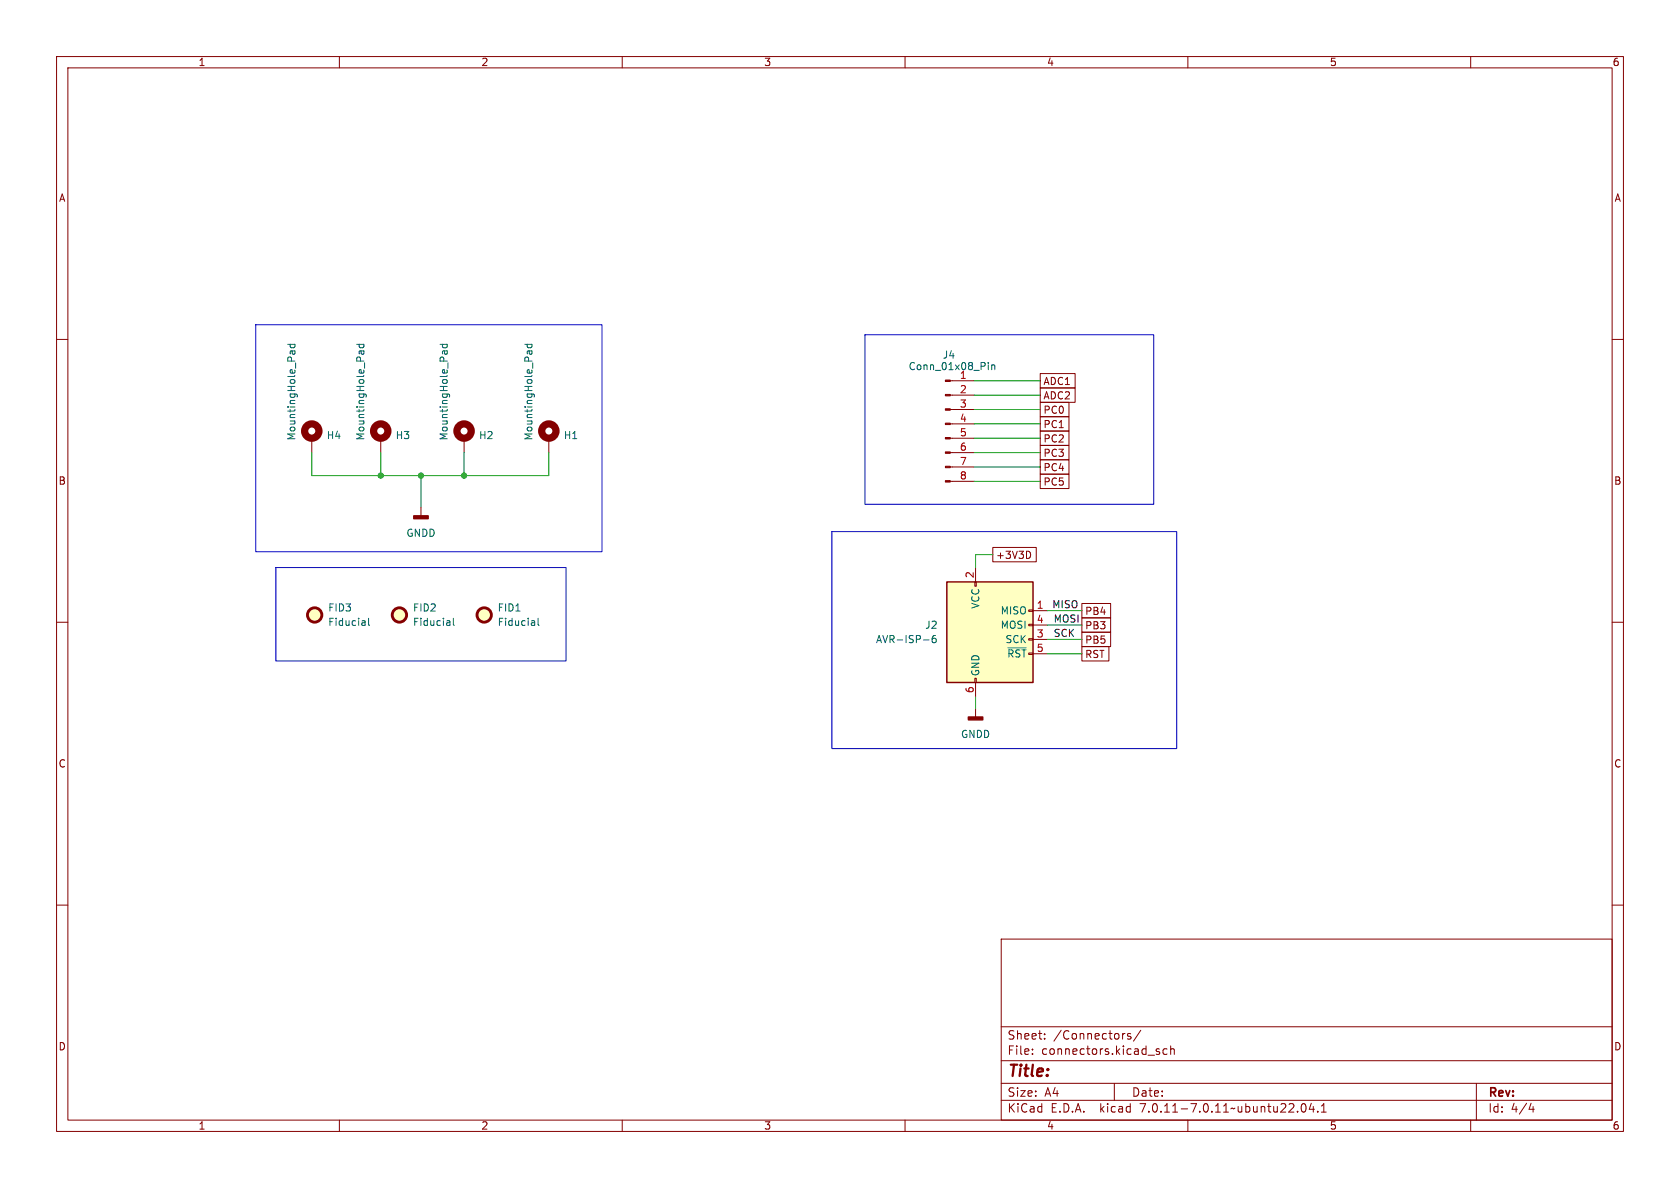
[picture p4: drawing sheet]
(kicad_sch (version 20230121) (generator eeschema)

 (paper "A4")

 (lib_symbols
  (symbol "Connector:AVR-ISP-6" (pin_names (offset 1.016)) (in_bom yes) (on_board yes)
   (property "Reference" "J" (at -6.35 11.43 0) (effects (font (size 1.27 1.27)) (justify left)))
   (property "Value" "AVR-ISP-6" (at 0 11.43 0) (effects (font (size 1.27 1.27)) (justify left)))
   (property "Footprint" "" (at -6.35 1.27 90) (effects (font (size 1.27 1.27)) hide))
   (property "Datasheet" " ~" (at -32.385 -13.97 0) (effects (font (size 1.27 1.27)) hide))
   (symbol "AVR-ISP-6_0_1"
    (rectangle (start -2.667 -6.858) (end -2.413 -7.62) (stroke (width 0) (type default)) (fill (type none)))
    (rectangle (start -2.667 10.16) (end -2.413 9.398) (stroke (width 0) (type default)) (fill (type none)))
    (rectangle (start 7.62 -2.413) (end 6.858 -2.667) (stroke (width 0) (type default)) (fill (type none)))
    (rectangle (start 7.62 0.127) (end 6.858 -0.127) (stroke (width 0) (type default)) (fill (type none)))
    (rectangle (start 7.62 2.667) (end 6.858 2.413) (stroke (width 0) (type default)) (fill (type none)))
    (rectangle (start 7.62 5.207) (end 6.858 4.953) (stroke (width 0) (type default)) (fill (type none)))
    (rectangle (start 7.62 10.16) (end -7.62 -7.62) (stroke (width 0.254) (type default)) (fill (type background))))
   (symbol "AVR-ISP-6_1_1"
    (pin passive line (at 10.16 5.08 180) (length 2.54) (name "MISO" (effects (font (size 1.27 1.27)))) (number "1" (effects (font (size 1.27 1.27)))))
    (pin passive line (at -2.54 12.7 270) (length 2.54) (name "VCC" (effects (font (size 1.27 1.27)))) (number "2" (effects (font (size 1.27 1.27)))))
    (pin passive line (at 10.16 0 180) (length 2.54) (name "SCK" (effects (font (size 1.27 1.27)))) (number "3" (effects (font (size 1.27 1.27)))))
    (pin passive line (at 10.16 2.54 180) (length 2.54) (name "MOSI" (effects (font (size 1.27 1.27)))) (number "4" (effects (font (size 1.27 1.27)))))
    (pin passive line (at 10.16 -2.54 180) (length 2.54) (name "~{RST}" (effects (font (size 1.27 1.27)))) (number "5" (effects (font (size 1.27 1.27)))))
    (pin passive line (at -2.54 -10.16 90) (length 2.54) (name "GND" (effects (font (size 1.27 1.27)))) (number "6" (effects (font (size 1.27 1.27)))))))
  (symbol "Connector:Conn_01x08_Pin" (pin_names (offset 1.016) hide) (in_bom yes) (on_board yes)
   (property "Reference" "J" (at 0 10.16 0) (effects (font (size 1.27 1.27))))
   (property "Value" "Conn_01x08_Pin" (at 0 -12.7 0) (effects (font (size 1.27 1.27))))
   (property "Footprint" "" (at 0 0 0) (effects (font (size 1.27 1.27)) hide))
   (property "Datasheet" "~" (at 0 0 0) (effects (font (size 1.27 1.27)) hide))
   (property "ki_locked" "" (at 0 0 0) (effects (font (size 1.27 1.27))))
   (symbol "Conn_01x08_Pin_1_1"
    (polyline (pts (xy 1.27 -10.16) (xy 0.8636 -10.16)) (stroke (width 0.1524) (type default)) (fill (type none)))
    (polyline (pts (xy 1.27 -7.62) (xy 0.8636 -7.62)) (stroke (width 0.1524) (type default)) (fill (type none)))
    (polyline (pts (xy 1.27 -5.08) (xy 0.8636 -5.08)) (stroke (width 0.1524) (type default)) (fill (type none)))
    (polyline (pts (xy 1.27 -2.54) (xy 0.8636 -2.54)) (stroke (width 0.1524) (type default)) (fill (type none)))
    (polyline (pts (xy 1.27 0) (xy 0.8636 0)) (stroke (width 0.1524) (type default)) (fill (type none)))
    (polyline (pts (xy 1.27 2.54) (xy 0.8636 2.54)) (stroke (width 0.1524) (type default)) (fill (type none)))
    (polyline (pts (xy 1.27 5.08) (xy 0.8636 5.08)) (stroke (width 0.1524) (type default)) (fill (type none)))
    (polyline (pts (xy 1.27 7.62) (xy 0.8636 7.62)) (stroke (width 0.1524) (type default)) (fill (type none)))
    (rectangle (start 0.8636 -10.033) (end 0 -10.287) (stroke (width 0.1524) (type default)) (fill (type outline)))
    (rectangle (start 0.8636 -7.493) (end 0 -7.747) (stroke (width 0.1524) (type default)) (fill (type outline)))
    (rectangle (start 0.8636 -4.953) (end 0 -5.207) (stroke (width 0.1524) (type default)) (fill (type outline)))
    (rectangle (start 0.8636 -2.413) (end 0 -2.667) (stroke (width 0.1524) (type default)) (fill (type outline)))
    (rectangle (start 0.8636 0.127) (end 0 -0.127) (stroke (width 0.1524) (type default)) (fill (type outline)))
    (rectangle (start 0.8636 2.667) (end 0 2.413) (stroke (width 0.1524) (type default)) (fill (type outline)))
    (rectangle (start 0.8636 5.207) (end 0 4.953) (stroke (width 0.1524) (type default)) (fill (type outline)))
    (rectangle (start 0.8636 7.747) (end 0 7.493) (stroke (width 0.1524) (type default)) (fill (type outline)))
    (pin passive line (at 5.08 7.62 180) (length 3.81) (name "Pin_1" (effects (font (size 1.27 1.27)))) (number "1" (effects (font (size 1.27 1.27)))))
    (pin passive line (at 5.08 5.08 180) (length 3.81) (name "Pin_2" (effects (font (size 1.27 1.27)))) (number "2" (effects (font (size 1.27 1.27)))))
    (pin passive line (at 5.08 2.54 180) (length 3.81) (name "Pin_3" (effects (font (size 1.27 1.27)))) (number "3" (effects (font (size 1.27 1.27)))))
    (pin passive line (at 5.08 0 180) (length 3.81) (name "Pin_4" (effects (font (size 1.27 1.27)))) (number "4" (effects (font (size 1.27 1.27)))))
    (pin passive line (at 5.08 -2.54 180) (length 3.81) (name "Pin_5" (effects (font (size 1.27 1.27)))) (number "5" (effects (font (size 1.27 1.27)))))
    (pin passive line (at 5.08 -5.08 180) (length 3.81) (name "Pin_6" (effects (font (size 1.27 1.27)))) (number "6" (effects (font (size 1.27 1.27)))))
    (pin passive line (at 5.08 -7.62 180) (length 3.81) (name "Pin_7" (effects (font (size 1.27 1.27)))) (number "7" (effects (font (size 1.27 1.27)))))
    (pin passive line (at 5.08 -10.16 180) (length 3.81) (name "Pin_8" (effects (font (size 1.27 1.27)))) (number "8" (effects (font (size 1.27 1.27)))))))
  (symbol "Mechanical:Fiducial" (in_bom yes) (on_board yes)
   (property "Reference" "FID" (at 0 5.08 0) (effects (font (size 1.27 1.27))))
   (property "Value" "Fiducial" (at 0 3.175 0) (effects (font (size 1.27 1.27))))
   (property "Footprint" "" (at 0 0 0) (effects (font (size 1.27 1.27)) hide))
   (property "Datasheet" "~" (at 0 0 0) (effects (font (size 1.27 1.27)) hide))
   (symbol "Fiducial_0_1"
    (circle (center 0 0) (radius 1.27) (stroke (width 0.508) (type default)) (fill (type background)))))
  (symbol "Mechanical:MountingHole_Pad" (pin_numbers hide) (pin_names (offset 1.016) hide) (in_bom yes) (on_board yes)
   (property "Reference" "H" (at 0 6.35 0) (effects (font (size 1.27 1.27))))
   (property "Value" "MountingHole_Pad" (at 0 4.445 0) (effects (font (size 1.27 1.27))))
   (property "Footprint" "" (at 0 0 0) (effects (font (size 1.27 1.27)) hide))
   (property "Datasheet" "~" (at 0 0 0) (effects (font (size 1.27 1.27)) hide))
   (symbol "MountingHole_Pad_0_1"
    (circle (center 0 1.27) (radius 1.27) (stroke (width 1.27) (type default)) (fill (type none))))
   (symbol "MountingHole_Pad_1_1"
    (pin input line (at 0 -2.54 90) (length 2.54) (name "1" (effects (font (size 1.27 1.27)))) (number "1" (effects (font (size 1.27 1.27)))))))
  (symbol "power:GNDD" (power) (pin_names (offset 0)) (in_bom yes) (on_board yes)
   (property "Reference" "#PWR" (at 0 -6.35 0) (effects (font (size 1.27 1.27)) hide))
   (property "Value" "GNDD" (at 0 -3.175 0) (effects (font (size 1.27 1.27))))
   (property "Footprint" "" (at 0 0 0) (effects (font (size 1.27 1.27)) hide))
   (property "Datasheet" "" (at 0 0 0) (effects (font (size 1.27 1.27)) hide))
   (symbol "GNDD_0_1"
    (rectangle (start -1.27 -1.524) (end 1.27 -2.032) (stroke (width 0.254) (type default)) (fill (type outline)))
    (polyline (pts (xy 0 0) (xy 0 -1.524)) (stroke (width 0) (type default)) (fill (type none))))
   (symbol "GNDD_1_1"
    (pin power_in line (at 0 0 270) (length 0) hide (name "GNDD" (effects (font (size 1.27 1.27)))) (number "1" (effects (font (size 1.27 1.27))))))))

 (junction (at 67.31 84.074) (diameter 0) (color 0 0 0 0))
 (junction (at 82.042 84.074) (diameter 0) (color 0 0 0 0))
 (junction (at 74.422 84.074) (diameter 0) (color 0 0 0 0))

 (wire (pts (xy 97.028 84.074) (xy 97.028 80.01)) (stroke (width 0) (type default)))
 (wire (pts (xy 172.466 123.19) (xy 172.466 125.222)) (stroke (width 0) (type default)))
 (wire (pts (xy 74.422 84.074) (xy 82.042 84.074)) (stroke (width 0) (type default)))
 (wire (pts (xy 55.118 84.074) (xy 55.118 80.01)) (stroke (width 0) (type default)))
 (wire (pts (xy 55.118 84.074) (xy 67.31 84.074)) (stroke (width 0) (type default)))
 (wire (pts (xy 175.514 98.044) (xy 172.466 98.044)) (stroke (width 0) (type default)))
 (wire (pts (xy 185.166 110.49) (xy 191.262 110.49)) (stroke (width 0) (type default)))
 (wire (pts (xy 67.31 84.074) (xy 67.31 80.01)) (stroke (width 0) (type default)))
 (wire (pts (xy 185.166 113.03) (xy 191.262 113.03)) (stroke (width 0) (type default)))
 (wire (pts (xy 191.262 115.57) (xy 185.166 115.57)) (stroke (width 0) (type default)))
 (wire (pts (xy 183.896 72.39) (xy 172.212 72.39)) (stroke (width 0) (type default)))
 (wire (pts (xy 74.422 89.662) (xy 74.422 84.074)) (stroke (width 0) (type default)))
 (wire (pts (xy 172.466 98.044) (xy 172.466 100.33)) (stroke (width 0) (type default)))
 (wire (pts (xy 183.896 74.93) (xy 172.212 74.93)) (stroke (width 0) (type default)))
 (wire (pts (xy 183.896 85.09) (xy 172.212 85.09)) (stroke (width 0) (type default)))
 (wire (pts (xy 183.896 82.55) (xy 172.212 82.55)) (stroke (width 0) (type default)))
 (wire (pts (xy 82.042 84.074) (xy 82.042 80.01)) (stroke (width 0) (type default)))
 (wire (pts (xy 82.042 84.074) (xy 97.028 84.074)) (stroke (width 0) (type default)))
 (wire (pts (xy 183.896 80.01) (xy 172.212 80.01)) (stroke (width 0) (type default)))
 (wire (pts (xy 67.31 84.074) (xy 74.422 84.074)) (stroke (width 0) (type default)))
 (wire (pts (xy 183.896 77.47) (xy 172.212 77.47)) (stroke (width 0) (type default)))
 (wire (pts (xy 183.896 67.31) (xy 172.212 67.31)) (stroke (width 0) (type default)))
 (wire (pts (xy 191.262 107.95) (xy 185.166 107.95)) (stroke (width 0) (type default)))
 (wire (pts (xy 183.896 69.85) (xy 172.212 69.85)) (stroke (width 0) (type default)))

 (rectangle (start 152.908 59.182) (end 203.962 89.154) (stroke (width 0) (type default)) (fill (type none)))
 (rectangle (start 48.768 100.33) (end 100.076 116.84) (stroke (width 0) (type default)) (fill (type none)))
 (rectangle (start 147.066 93.98) (end 208.026 132.334) (stroke (width 0) (type default)) (fill (type none)))
 (rectangle (start 45.212 57.404) (end 106.426 97.536) (stroke (width 0) (type default)) (fill (type none)))

 (label "MISO" (at 185.928 107.95 0) (fields_autoplaced) (effects (font (size 1.27 1.27)) (justify left bottom)))
 (label "SCK" (at 186.182 113.03 0) (fields_autoplaced) (effects (font (size 1.27 1.27)) (justify left bottom)))
 (label "MOSI" (at 186.182 110.49 0) (fields_autoplaced) (effects (font (size 1.27 1.27)) (justify left bottom)))

 (global_label "PB3" (shape passive) (at 191.262 110.49 0) (fields_autoplaced) (effects (font (size 1.27 1.27)) (justify left))
  (property "Intersheetrefs" "${INTERSHEET_REFS}" (at 196.8854 110.49 0) (effects (font (size 1.27 1.27)) (justify left) hide)))
 (global_label "ADC2" (shape passive) (at 183.896 69.85 0) (fields_autoplaced) (effects (font (size 1.27 1.27)) (justify left))
  (property "Intersheetrefs" "${INTERSHEET_REFS}" (at 190.608 69.85 0) (effects (font (size 1.27 1.27)) (justify left) hide)))
 (global_label "RST" (shape passive) (at 191.262 115.57 0) (fields_autoplaced) (effects (font (size 1.27 1.27)) (justify left))
  (property "Intersheetrefs" "${INTERSHEET_REFS}" (at 196.583 115.57 0) (effects (font (size 1.27 1.27)) (justify left) hide)))
 (global_label "PC5" (shape passive) (at 183.896 85.09 0) (fields_autoplaced) (effects (font (size 1.27 1.27)) (justify left))
  (property "Intersheetrefs" "${INTERSHEET_REFS}" (at 189.5194 85.09 0) (effects (font (size 1.27 1.27)) (justify left) hide)))
 (global_label "PC4" (shape passive) (at 183.896 82.55 0) (fields_autoplaced) (effects (font (size 1.27 1.27)) (justify left))
  (property "Intersheetrefs" "${INTERSHEET_REFS}" (at 189.5194 82.55 0) (effects (font (size 1.27 1.27)) (justify left) hide)))
 (global_label "PC2" (shape passive) (at 183.896 77.47 0) (fields_autoplaced) (effects (font (size 1.27 1.27)) (justify left))
  (property "Intersheetrefs" "${INTERSHEET_REFS}" (at 189.5194 77.47 0) (effects (font (size 1.27 1.27)) (justify left) hide)))
 (global_label "PC0" (shape passive) (at 183.896 72.39 0) (fields_autoplaced) (effects (font (size 1.27 1.27)) (justify left))
  (property "Intersheetrefs" "${INTERSHEET_REFS}" (at 189.5194 72.39 0) (effects (font (size 1.27 1.27)) (justify left) hide)))
 (global_label "PB5" (shape passive) (at 191.262 113.03 0) (fields_autoplaced) (effects (font (size 1.27 1.27)) (justify left))
  (property "Intersheetrefs" "${INTERSHEET_REFS}" (at 196.8854 113.03 0) (effects (font (size 1.27 1.27)) (justify left) hide)))
 (global_label "+3V3D" (shape passive) (at 175.514 98.044 0) (fields_autoplaced) (effects (font (size 1.27 1.27)) (justify left))
  (property "Intersheetrefs" "${INTERSHEET_REFS}" (at 183.7379 98.044 0) (effects (font (size 1.27 1.27)) (justify left) hide)))
 (global_label "PC3" (shape passive) (at 183.896 80.01 0) (fields_autoplaced) (effects (font (size 1.27 1.27)) (justify left))
  (property "Intersheetrefs" "${INTERSHEET_REFS}" (at 189.5194 80.01 0) (effects (font (size 1.27 1.27)) (justify left) hide)))
 (global_label "PC1" (shape passive) (at 183.896 74.93 0) (fields_autoplaced) (effects (font (size 1.27 1.27)) (justify left))
  (property "Intersheetrefs" "${INTERSHEET_REFS}" (at 189.5194 74.93 0) (effects (font (size 1.27 1.27)) (justify left) hide)))
 (global_label "ADC1" (shape passive) (at 183.896 67.31 0) (fields_autoplaced) (effects (font (size 1.27 1.27)) (justify left))
  (property "Intersheetrefs" "${INTERSHEET_REFS}" (at 190.608 67.31 0) (effects (font (size 1.27 1.27)) (justify left) hide)))
 (global_label "PB4" (shape passive) (at 191.262 107.95 0) (fields_autoplaced) (effects (font (size 1.27 1.27)) (justify left))
  (property "Intersheetrefs" "${INTERSHEET_REFS}" (at 196.8854 107.95 0) (effects (font (size 1.27 1.27)) (justify left) hide)))

 (symbol (lib_id "Mechanical:MountingHole_Pad") (at 55.118 77.47 0) (unit 1) (in_bom yes) (on_board yes) (dnp no)
  (property "Reference" "H4" (at 57.658 76.962 0) (effects (font (size 1.27 1.27)) (justify left)))
  (property "Value" "MountingHole_Pad" (at 51.562 77.978 90) (effects (font (size 1.27 1.27)) (justify left)))
  (property "Footprint" "MountingHole:MountingHole_2.2mm_M2_ISO7380_Pad" (at 55.118 77.47 0) (effects (font (size 1.27 1.27)) hide))
  (property "Datasheet" "~" (at 55.118 77.47 0) (effects (font (size 1.27 1.27)) hide)) (pin "1"))

 (symbol (lib_id "Mechanical:Fiducial") (at 55.626 108.712 0) (unit 1) (in_bom yes) (on_board yes) (dnp no) (fields_autoplaced)
  (property "Reference" "FID3" (at 57.912 107.442 0) (effects (font (size 1.27 1.27)) (justify left)))
  (property "Value" "Fiducial" (at 57.912 109.982 0) (effects (font (size 1.27 1.27)) (justify left)))
  (property "Footprint" "Fiducial:Fiducial_0.75mm_Mask1.5mm" (at 55.626 108.712 0) (effects (font (size 1.27 1.27)) hide))
  (property "Datasheet" "~" (at 55.626 108.712 0) (effects (font (size 1.27 1.27)) hide)))

 (symbol (lib_id "power:GNDD") (at 172.466 125.222 0) (unit 1) (in_bom yes) (on_board yes) (dnp no) (fields_autoplaced)
  (property "Reference" "#PWR020" (at 172.466 131.572 0) (effects (font (size 1.27 1.27)) hide))
  (property "Value" "GNDD" (at 172.466 129.794 0) (effects (font (size 1.27 1.27))))
  (property "Footprint" "" (at 172.466 125.222 0) (effects (font (size 1.27 1.27)) hide))
  (property "Datasheet" "" (at 172.466 125.222 0) (effects (font (size 1.27 1.27)) hide)) (pin "1"))

 (symbol (lib_id "Mechanical:MountingHole_Pad") (at 82.042 77.47 0) (unit 1) (in_bom yes) (on_board yes) (dnp no)
  (property "Reference" "H2" (at 84.582 76.962 0) (effects (font (size 1.27 1.27)) (justify left)))
  (property "Value" "MountingHole_Pad" (at 78.486 77.978 90) (effects (font (size 1.27 1.27)) (justify left)))
  (property "Footprint" "MountingHole:MountingHole_2.2mm_M2_ISO7380_Pad" (at 82.042 77.47 0) (effects (font (size 1.27 1.27)) hide))
  (property "Datasheet" "~" (at 82.042 77.47 0) (effects (font (size 1.27 1.27)) hide)) (pin "1"))

 (symbol (lib_id "Mechanical:Fiducial") (at 70.612 108.712 0) (unit 1) (in_bom yes) (on_board yes) (dnp no) (fields_autoplaced)
  (property "Reference" "FID2" (at 72.898 107.442 0) (effects (font (size 1.27 1.27)) (justify left)))
  (property "Value" "Fiducial" (at 72.898 109.982 0) (effects (font (size 1.27 1.27)) (justify left)))
  (property "Footprint" "Fiducial:Fiducial_0.75mm_Mask1.5mm" (at 70.612 108.712 0) (effects (font (size 1.27 1.27)) hide))
  (property "Datasheet" "~" (at 70.612 108.712 0) (effects (font (size 1.27 1.27)) hide)))

 (symbol (lib_id "Mechanical:Fiducial") (at 85.598 108.712 0) (unit 1) (in_bom yes) (on_board yes) (dnp no) (fields_autoplaced)
  (property "Reference" "FID1" (at 87.884 107.442 0) (effects (font (size 1.27 1.27)) (justify left)))
  (property "Value" "Fiducial" (at 87.884 109.982 0) (effects (font (size 1.27 1.27)) (justify left)))
  (property "Footprint" "Fiducial:Fiducial_0.75mm_Mask1.5mm" (at 85.598 108.712 0) (effects (font (size 1.27 1.27)) hide))
  (property "Datasheet" "~" (at 85.598 108.712 0) (effects (font (size 1.27 1.27)) hide)))

 (symbol (lib_id "Mechanical:MountingHole_Pad") (at 97.028 77.47 0) (unit 1) (in_bom yes) (on_board yes) (dnp no)
  (property "Reference" "H1" (at 99.568 76.962 0) (effects (font (size 1.27 1.27)) (justify left)))
  (property "Value" "MountingHole_Pad" (at 93.472 77.978 90) (effects (font (size 1.27 1.27)) (justify left)))
  (property "Footprint" "MountingHole:MountingHole_2.2mm_M2_ISO7380_Pad" (at 97.028 77.47 0) (effects (font (size 1.27 1.27)) hide))
  (property "Datasheet" "~" (at 97.028 77.47 0) (effects (font (size 1.27 1.27)) hide)) (pin "1"))

 (symbol (lib_id "Connector:Conn_01x08_Pin") (at 167.132 74.93 0) (unit 1) (in_bom yes) (on_board yes) (dnp no)
  (property "Reference" "J4" (at 167.767 62.738 0) (effects (font (size 1.27 1.27))))
  (property "Value" "Conn_01x08_Pin" (at 168.402 64.77 0) (effects (font (size 1.27 1.27))))
  (property "Footprint" "Connector_PinSocket_2.54mm:PinSocket_1x08_P2.54mm_Vertical" (at 167.132 74.93 0) (effects (font (size 1.27 1.27)) hide))
  (property "Datasheet" "~" (at 167.132 74.93 0) (effects (font (size 1.27 1.27)) hide)) (pin "2") (pin "1") (pin "5") (pin "6") (pin "3") (pin "7") (pin "8") (pin "4"))

 (symbol (lib_id "Mechanical:MountingHole_Pad") (at 67.31 77.47 0) (unit 1) (in_bom yes) (on_board yes) (dnp no)
  (property "Reference" "H3" (at 69.85 76.962 0) (effects (font (size 1.27 1.27)) (justify left)))
  (property "Value" "MountingHole_Pad" (at 63.754 77.978 90) (effects (font (size 1.27 1.27)) (justify left)))
  (property "Footprint" "MountingHole:MountingHole_2.2mm_M2_ISO7380_Pad" (at 67.31 77.47 0) (effects (font (size 1.27 1.27)) hide))
  (property "Datasheet" "~" (at 67.31 77.47 0) (effects (font (size 1.27 1.27)) hide)) (pin "1"))

 (symbol (lib_id "power:GNDD") (at 74.422 89.662 0) (unit 1) (in_bom yes) (on_board yes) (dnp no) (fields_autoplaced)
  (property "Reference" "#PWR019" (at 74.422 96.012 0) (effects (font (size 1.27 1.27)) hide))
  (property "Value" "GNDD" (at 74.422 94.234 0) (effects (font (size 1.27 1.27))))
  (property "Footprint" "" (at 74.422 89.662 0) (effects (font (size 1.27 1.27)) hide))
  (property "Datasheet" "" (at 74.422 89.662 0) (effects (font (size 1.27 1.27)) hide)) (pin "1"))

 (symbol (lib_id "Connector:AVR-ISP-6") (at 175.006 113.03 0) (unit 1) (in_bom yes) (on_board yes) (dnp no) (fields_autoplaced)
  (property "Reference" "J2" (at 165.862 110.49 0) (effects (font (size 1.27 1.27)) (justify right)))
  (property "Value" "AVR-ISP-6" (at 165.862 113.03 0) (effects (font (size 1.27 1.27)) (justify right)))
  (property "Footprint" "Connector_PinHeader_2.54mm:PinHeader_1x06_P2.54mm_Vertical" (at 168.656 111.76 90) (effects (font (size 1.27 1.27)) hide))
  (property "Datasheet" " ~" (at 142.621 127 0) (effects (font (size 1.27 1.27)) hide)) (pin "6") (pin "2") (pin "5") (pin "4") (pin "3") (pin "1")))
